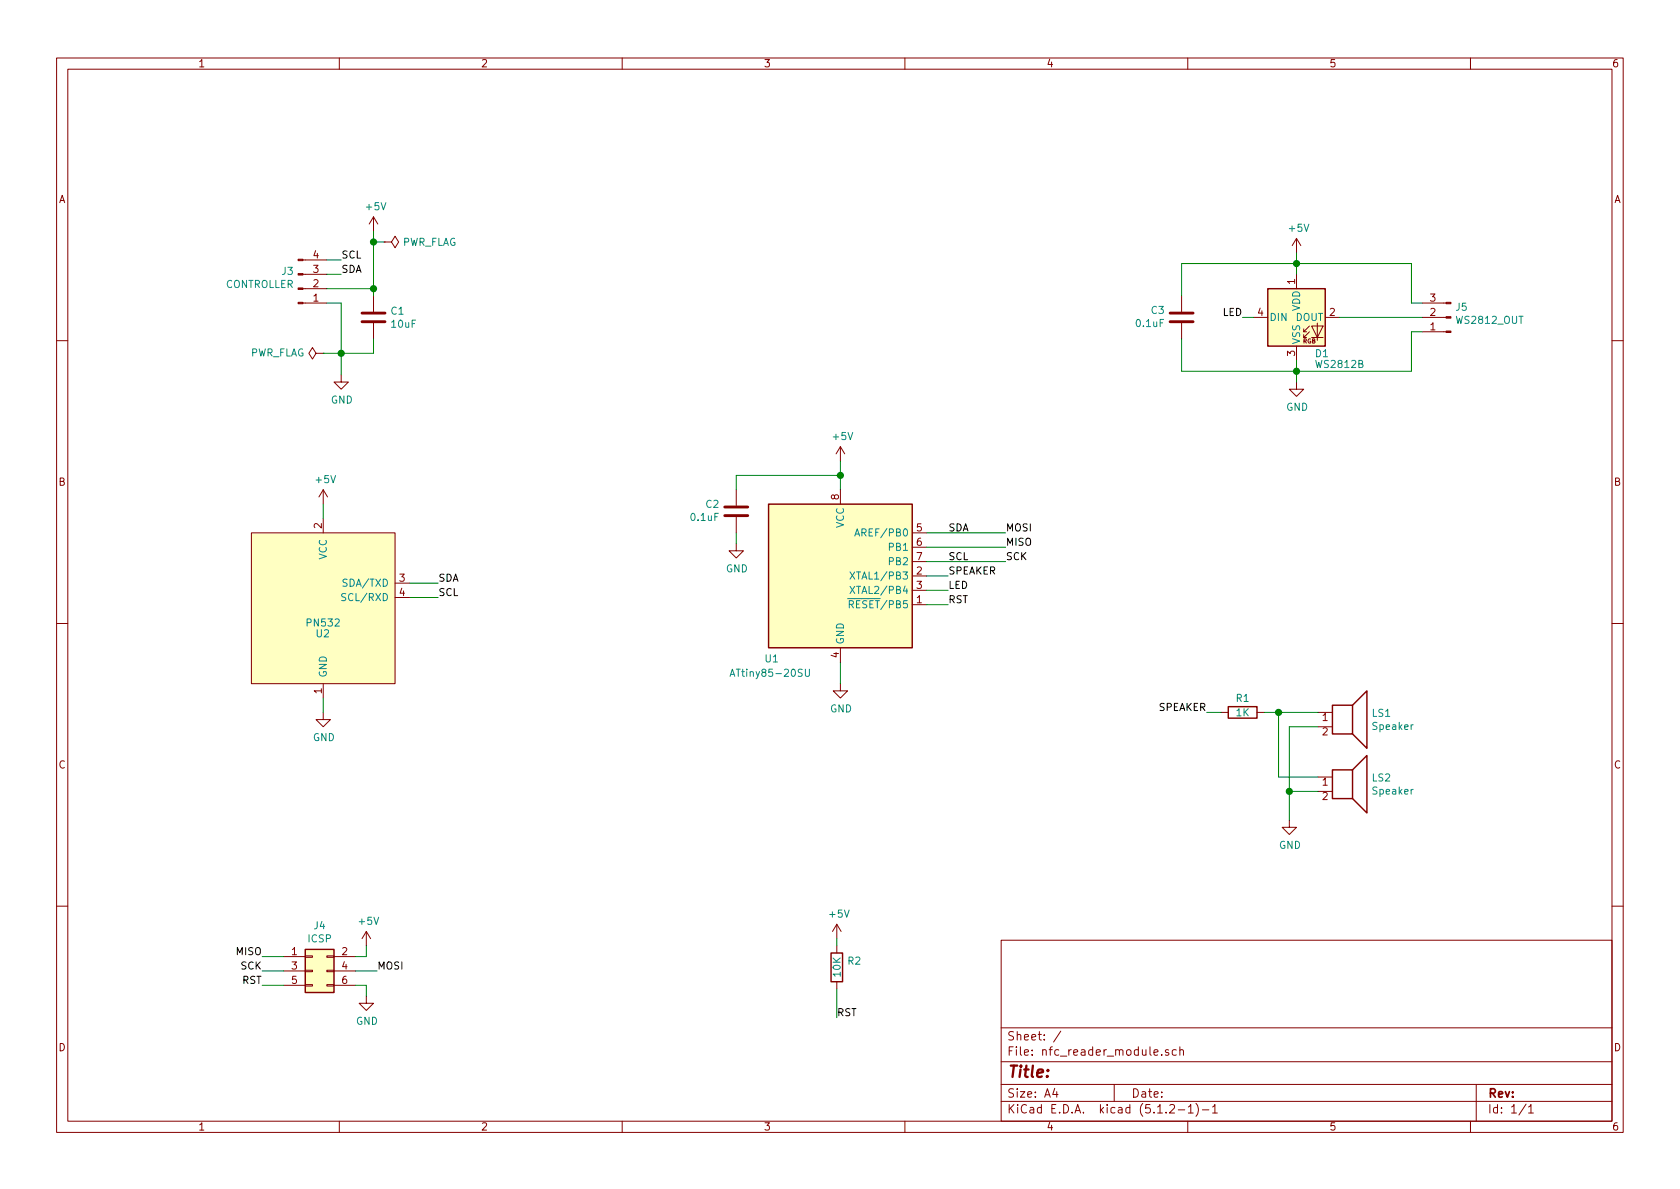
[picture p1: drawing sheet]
EESchema Schematic File Version 4
LIBS:nfc_reader_module-cache
EELAYER 29 0
EELAYER END
$Descr A4 11693 8268
encoding utf-8
Sheet 1 1
Title ""
Date ""
Rev ""
Comp ""
Comment1 ""
Comment2 ""
Comment3 ""
Comment4 ""
$EndDescr
$Comp
L Connector:Conn_01x04_Male J3
U 1 1
P 2075 2000
F 0 "J3" H 2048 1882 50  0000 R CNN
F 1 "CONTROLLER" H 2048 1973 50  0000 R CNN
F 2 "Connector_Phoenix_MC:PhoenixContact_MCV_1,5_4-G-3.81_1x04_P3.81mm_Vertical" H 2075 2000 50  0001 C CNN
F 3 "~" H 2075 2000 50  0001 C CNN
	1    2075 2000
	1    0    0    1   
$EndComp
$Comp
L power:+5V #PWR0101
U 1 1
P 2600 1600
F 0 "#PWR0101" H 2600 1450 50  0001 C CNN
F 1 "+5V" H 2615 1773 50  0000 C CNN
F 2 "" H 2600 1600 50  0001 C CNN
F 3 "" H 2600 1600 50  0001 C CNN
	1    2600 1600
	1    0    0    -1  
$EndComp
$Comp
L power:GND #PWR0102
U 1 1
P 2375 2600
F 0 "#PWR0102" H 2375 2350 50  0001 C CNN
F 1 "GND" H 2380 2427 50  0000 C CNN
F 2 "" H 2375 2600 50  0001 C CNN
F 3 "" H 2375 2600 50  0001 C CNN
	1    2375 2600
	1    0    0    -1  
$EndComp
Wire Wire Line
	2275 2100 2375 2100
Wire Wire Line
	2375 2100 2375 2450
Wire Wire Line
	2275 2000 2600 2000
$Comp
L power:+5V #PWR0103
U 1 1
P 2250 3500
F 0 "#PWR0103" H 2250 3350 50  0001 C CNN
F 1 "+5V" H 2265 3673 50  0000 C CNN
F 2 "" H 2250 3500 50  0001 C CNN
F 3 "" H 2250 3500 50  0001 C CNN
	1    2250 3500
	1    0    0    -1  
$EndComp
$Comp
L power:GND #PWR0104
U 1 1
P 2250 4950
F 0 "#PWR0104" H 2250 4700 50  0001 C CNN
F 1 "GND" H 2255 4777 50  0000 C CNN
F 2 "" H 2250 4950 50  0001 C CNN
F 3 "" H 2250 4950 50  0001 C CNN
	1    2250 4950
	1    0    0    -1  
$EndComp
Text Label 3050 4050 0    50   ~ 0
SDA
Text Label 3050 4150 0    50   ~ 0
SCL
Wire Wire Line
	2850 4150 3050 4150
Wire Wire Line
	2850 4050 3050 4050
$Comp
L LED:WS2812B D1
U 1 1
P 9025 2200
F 0 "D1" H 9150 1950 50  0000 L CNN
F 1 "WS2812B" H 9150 1875 50  0000 L CNN
F 2 "LED_SMD:LED_WS2812B_PLCC4_5.0x5.0mm_P3.2mm" H 9075 1900 50  0001 L TNN
F 3 "https://cdn-shop.adafruit.com/datasheets/WS2812B.pdf" H 9125 1825 50  0001 L TNN
	1    9025 2200
	1    0    0    -1  
$EndComp
$Comp
L Device:Speaker LS1
U 1 1
P 9375 4950
F 0 "LS1" H 9545 4946 50  0000 L CNN
F 1 "Speaker" H 9545 4855 50  0000 L CNN
F 2 "Buzzer_Beeper:Buzzer_Murata_PKMCS0909E4000-R1" H 9375 4750 50  0001 C CNN
F 3 "~" H 9365 4900 50  0001 C CNN
	1    9375 4950
	1    0    0    -1  
$EndComp
$Comp
L Device:R R1
U 1 1
P 8650 4950
F 0 "R1" V 8550 4950 50  0000 C CNN
F 1 "1K" V 8650 4950 50  0000 C CNN
F 2 "Resistor_SMD:R_0603_1608Metric" V 8580 4950 50  0001 C CNN
F 3 "~" H 8650 4950 50  0001 C CNN
	1    8650 4950
	0    1    1    0   
$EndComp
$Comp
L Device:C C3
U 1 1
P 8225 2200
F 0 "C3" H 8111 2154 50  0000 R CNN
F 1 "0.1uF" H 8111 2245 50  0000 R CNN
F 2 "Capacitor_SMD:C_0603_1608Metric" H 8263 2050 50  0001 C CNN
F 3 "~" H 8225 2200 50  0001 C CNN
	1    8225 2200
	1    0    0    1   
$EndComp
$Comp
L Connector:Conn_01x03_Male J5
U 1 1
P 10100 2200
F 0 "J5" H 10072 2132 50  0000 R CNN
F 1 "WS2812_OUT" H 10072 2223 50  0000 R CNN
F 2 "Connector_PinHeader_2.54mm:PinHeader_1x03_P2.54mm_Vertical" H 10100 2200 50  0001 C CNN
F 3 "~" H 10100 2200 50  0001 C CNN
	1    10100 2200
	-1   0    0    1   
$EndComp
$Comp
L power:+5V #PWR0105
U 1 1
P 5850 3200
F 0 "#PWR0105" H 5850 3050 50  0001 C CNN
F 1 "+5V" H 5865 3373 50  0000 C CNN
F 2 "" H 5850 3200 50  0001 C CNN
F 3 "" H 5850 3200 50  0001 C CNN
	1    5850 3200
	1    0    0    -1  
$EndComp
$Comp
L power:GND #PWR0106
U 1 1
P 5850 4750
F 0 "#PWR0106" H 5850 4500 50  0001 C CNN
F 1 "GND" H 5855 4577 50  0000 C CNN
F 2 "" H 5850 4750 50  0001 C CNN
F 3 "" H 5850 4750 50  0001 C CNN
	1    5850 4750
	1    0    0    -1  
$EndComp
Text Label 6600 3700 0    50   ~ 0
SDA
Text Label 6600 3900 0    50   ~ 0
SCL
Text Label 6600 4000 0    50   ~ 0
SPEAKER
Text Label 6600 4100 0    50   ~ 0
LED
$Comp
L power:GND #PWR0107
U 1 1
P 8975 5700
F 0 "#PWR0107" H 8975 5450 50  0001 C CNN
F 1 "GND" H 8980 5527 50  0000 C CNN
F 2 "" H 8975 5700 50  0001 C CNN
F 3 "" H 8975 5700 50  0001 C CNN
	1    8975 5700
	1    0    0    -1  
$EndComp
$Comp
L power:GND #PWR0108
U 1 1
P 9025 2650
F 0 "#PWR0108" H 9025 2400 50  0001 C CNN
F 1 "GND" H 9030 2477 50  0000 C CNN
F 2 "" H 9025 2650 50  0001 C CNN
F 3 "" H 9025 2650 50  0001 C CNN
	1    9025 2650
	1    0    0    -1  
$EndComp
$Comp
L power:+5V #PWR0109
U 1 1
P 9025 1750
F 0 "#PWR0109" H 9025 1600 50  0001 C CNN
F 1 "+5V" H 9040 1923 50  0000 C CNN
F 2 "" H 9025 1750 50  0001 C CNN
F 3 "" H 9025 1750 50  0001 C CNN
	1    9025 1750
	1    0    0    -1  
$EndComp
$Comp
L Device:C C1
U 1 1
P 2600 2200
F 0 "C1" H 2715 2246 50  0000 L CNN
F 1 "10uF" H 2715 2155 50  0000 L CNN
F 2 "Capacitor_SMD:C_0805_2012Metric" H 2638 2050 50  0001 C CNN
F 3 "~" H 2600 2200 50  0001 C CNN
	1    2600 2200
	1    0    0    -1  
$EndComp
Wire Wire Line
	8225 2050 8225 1825
Wire Wire Line
	8225 1825 9025 1825
Wire Wire Line
	9025 1825 9025 1750
Wire Wire Line
	9025 1900 9025 1825
Connection ~ 9025 1825
Wire Wire Line
	9025 2500 9025 2575
Wire Wire Line
	9025 2575 8225 2575
Wire Wire Line
	8225 2575 8225 2350
Connection ~ 9025 2575
Wire Wire Line
	9025 2575 9025 2650
Text Label 8650 2200 2    50   ~ 0
LED
Wire Wire Line
	8725 2200 8650 2200
Wire Wire Line
	9025 1825 9825 1825
Wire Wire Line
	9825 1825 9825 2100
Wire Wire Line
	9825 2100 9900 2100
Wire Wire Line
	9025 2575 9825 2575
Wire Wire Line
	9825 2575 9825 2300
Wire Wire Line
	9825 2300 9900 2300
Wire Wire Line
	9325 2200 9900 2200
Wire Wire Line
	8800 4950 8900 4950
Wire Wire Line
	9175 5050 8975 5050
Wire Wire Line
	8975 5050 8975 5500
Text Label 8400 4950 2    50   ~ 0
SPEAKER
Wire Wire Line
	8400 4950 8500 4950
Wire Wire Line
	2600 2050 2600 2000
Connection ~ 2600 2000
Wire Wire Line
	2600 2350 2600 2450
Wire Wire Line
	2600 2450 2375 2450
Connection ~ 2375 2450
Wire Wire Line
	2375 2450 2375 2600
$Comp
L Device:C C2
U 1 1
P 5125 3550
F 0 "C2" H 5011 3504 50  0000 R CNN
F 1 "0.1uF" H 5011 3595 50  0000 R CNN
F 2 "Capacitor_SMD:C_0603_1608Metric" H 5163 3400 50  0001 C CNN
F 3 "~" H 5125 3550 50  0001 C CNN
	1    5125 3550
	1    0    0    1   
$EndComp
Wire Wire Line
	5125 3400 5125 3300
Wire Wire Line
	5125 3300 5850 3300
Wire Wire Line
	5850 3300 5850 3400
Wire Wire Line
	5850 3200 5850 3300
Connection ~ 5850 3300
$Comp
L power:GND #PWR0110
U 1 1
P 5125 3775
F 0 "#PWR0110" H 5125 3525 50  0001 C CNN
F 1 "GND" H 5130 3602 50  0000 C CNN
F 2 "" H 5125 3775 50  0001 C CNN
F 3 "" H 5125 3775 50  0001 C CNN
	1    5125 3775
	1    0    0    -1  
$EndComp
Wire Wire Line
	5125 3700 5125 3775
Wire Wire Line
	5850 4600 5850 4750
$Comp
L Connector_Generic:Conn_02x03_Odd_Even J4
U 1 1
P 2175 6750
F 0 "J4" H 2225 7067 50  0000 C CNN
F 1 "ICSP" H 2225 6976 50  0000 C CNN
F 2 "Connector_PinHeader_2.54mm:PinHeader_2x03_P2.54mm_Vertical" H 2175 6750 50  0001 C CNN
F 3 "~" H 2175 6750 50  0001 C CNN
	1    2175 6750
	1    0    0    -1  
$EndComp
$Comp
L power:GND #PWR0111
U 1 1
P 2550 6925
F 0 "#PWR0111" H 2550 6675 50  0001 C CNN
F 1 "GND" H 2555 6752 50  0000 C CNN
F 2 "" H 2550 6925 50  0001 C CNN
F 3 "" H 2550 6925 50  0001 C CNN
	1    2550 6925
	1    0    0    -1  
$EndComp
$Comp
L power:+5V #PWR0112
U 1 1
P 2550 6575
F 0 "#PWR0112" H 2550 6425 50  0001 C CNN
F 1 "+5V" H 2565 6748 50  0000 C CNN
F 2 "" H 2550 6575 50  0001 C CNN
F 3 "" H 2550 6575 50  0001 C CNN
	1    2550 6575
	1    0    0    -1  
$EndComp
Text Label 1825 6650 2    50   ~ 0
MISO
Text Label 2625 6750 0    50   ~ 0
MOSI
Text Label 1825 6750 2    50   ~ 0
SCK
Text Label 1825 6850 2    50   ~ 0
RST
Wire Wire Line
	2475 6850 2550 6850
Wire Wire Line
	2550 6850 2550 6925
Wire Wire Line
	2475 6650 2550 6650
Wire Wire Line
	2550 6650 2550 6575
Wire Wire Line
	2475 6750 2625 6750
Wire Wire Line
	1825 6650 1975 6650
Wire Wire Line
	1975 6750 1825 6750
Wire Wire Line
	1825 6850 1975 6850
Text Label 6600 4200 0    50   ~ 0
RST
Text Label 7000 3900 0    50   ~ 0
SCK
Text Label 7000 3800 0    50   ~ 0
MISO
Text Label 7000 3700 0    50   ~ 0
MOSI
Wire Wire Line
	2600 1600 2600 1675
Wire Wire Line
	2275 1900 2375 1900
Wire Wire Line
	2375 1800 2275 1800
Text Label 2375 1900 0    50   ~ 0
SDA
Text Label 2375 1800 0    50   ~ 0
SCL
$Comp
L MCU_Microchip_ATtiny:ATtiny85-20SU U1
U 1 1
P 5850 4000
F 0 "U1" H 5425 3425 50  0000 R CNN
F 1 "ATtiny85-20SU" H 5650 3325 50  0000 R CNN
F 2 "Package_SO:SOIJ-8_5.3x5.3mm_P1.27mm" H 5850 4000 50  0001 C CIN
F 3 "http://ww1.microchip.com/downloads/en/DeviceDoc/atmel-2586-avr-8-bit-microcontroller-attiny25-attiny45-attiny85_datasheet.pdf" H 5850 4000 50  0001 C CNN
	1    5850 4000
	1    0    0    -1  
$EndComp
Wire Wire Line
	6450 3700 7000 3700
Wire Wire Line
	6450 3800 7000 3800
Wire Wire Line
	6450 3900 7000 3900
Wire Wire Line
	6450 4000 6600 4000
$Comp
L Device:R R2
U 1 1
P 5825 6725
F 0 "R2" H 5895 6771 50  0000 L CNN
F 1 "10K" V 5825 6650 50  0000 L CNN
F 2 "Resistor_SMD:R_0603_1608Metric" V 5755 6725 50  0001 C CNN
F 3 "~" H 5825 6725 50  0001 C CNN
	1    5825 6725
	1    0    0    -1  
$EndComp
$Comp
L power:+5V #PWR01
U 1 1
P 5825 6525
F 0 "#PWR01" H 5825 6375 50  0001 C CNN
F 1 "+5V" H 5840 6698 50  0000 C CNN
F 2 "" H 5825 6525 50  0001 C CNN
F 3 "" H 5825 6525 50  0001 C CNN
	1    5825 6525
	1    0    0    -1  
$EndComp
Wire Wire Line
	5825 6525 5825 6575
Wire Wire Line
	6450 4200 6600 4200
Text Label 5825 7075 0    50   ~ 0
RST
Wire Wire Line
	5825 6875 5825 7075
$Comp
L timhawes:Elechouse_PN532_V4 U2
U 1 1
P 2250 4350
F 0 "U2" H 2300 4300 50  0000 R CNN
F 1 "PN532" H 2375 4375 50  0000 R CNN
F 2 "timhawes:ELECHOUSE_PN532_V4_USART_I2C" H 2250 4350 50  0001 C CNN
F 3 "~" H 2250 4350 50  0001 C CNN
	1    2250 4350
	1    0    0    -1  
$EndComp
Wire Wire Line
	2250 3500 2250 3600
Wire Wire Line
	2250 4850 2250 4950
Wire Wire Line
	6450 4100 6600 4100
$Comp
L Device:Speaker LS2
U 1 1
P 9375 5400
F 0 "LS2" H 9545 5396 50  0000 L CNN
F 1 "Speaker" H 9545 5305 50  0000 L CNN
F 2 "Buzzer_Beeper:Buzzer_12x9.5RM7.6" H 9375 5200 50  0001 C CNN
F 3 "~" H 9365 5350 50  0001 C CNN
	1    9375 5400
	1    0    0    -1  
$EndComp
Wire Wire Line
	8900 4950 8900 5400
Wire Wire Line
	8900 5400 9175 5400
Connection ~ 8900 4950
Wire Wire Line
	8900 4950 9175 4950
Wire Wire Line
	8975 5500 9175 5500
Connection ~ 8975 5500
Wire Wire Line
	8975 5500 8975 5700
$Comp
L power:PWR_FLAG #FLG0101
U 1 1
P 2675 1675
F 0 "#FLG0101" H 2675 1750 50  0001 C CNN
F 1 "PWR_FLAG" V 2675 1803 50  0000 L CNN
F 2 "" H 2675 1675 50  0001 C CNN
F 3 "~" H 2675 1675 50  0001 C CNN
	1    2675 1675
	0    1    1    0   
$EndComp
$Comp
L power:PWR_FLAG #FLG0102
U 1 1
P 2250 2450
F 0 "#FLG0102" H 2250 2525 50  0001 C CNN
F 1 "PWR_FLAG" V 2250 2578 50  0000 L CNN
F 2 "" H 2250 2450 50  0001 C CNN
F 3 "~" H 2250 2450 50  0001 C CNN
	1    2250 2450
	0    -1   -1   0   
$EndComp
Wire Wire Line
	2675 1675 2600 1675
Connection ~ 2600 1675
Wire Wire Line
	2600 1675 2600 2000
Wire Wire Line
	2250 2450 2375 2450
$EndSCHEMATC
